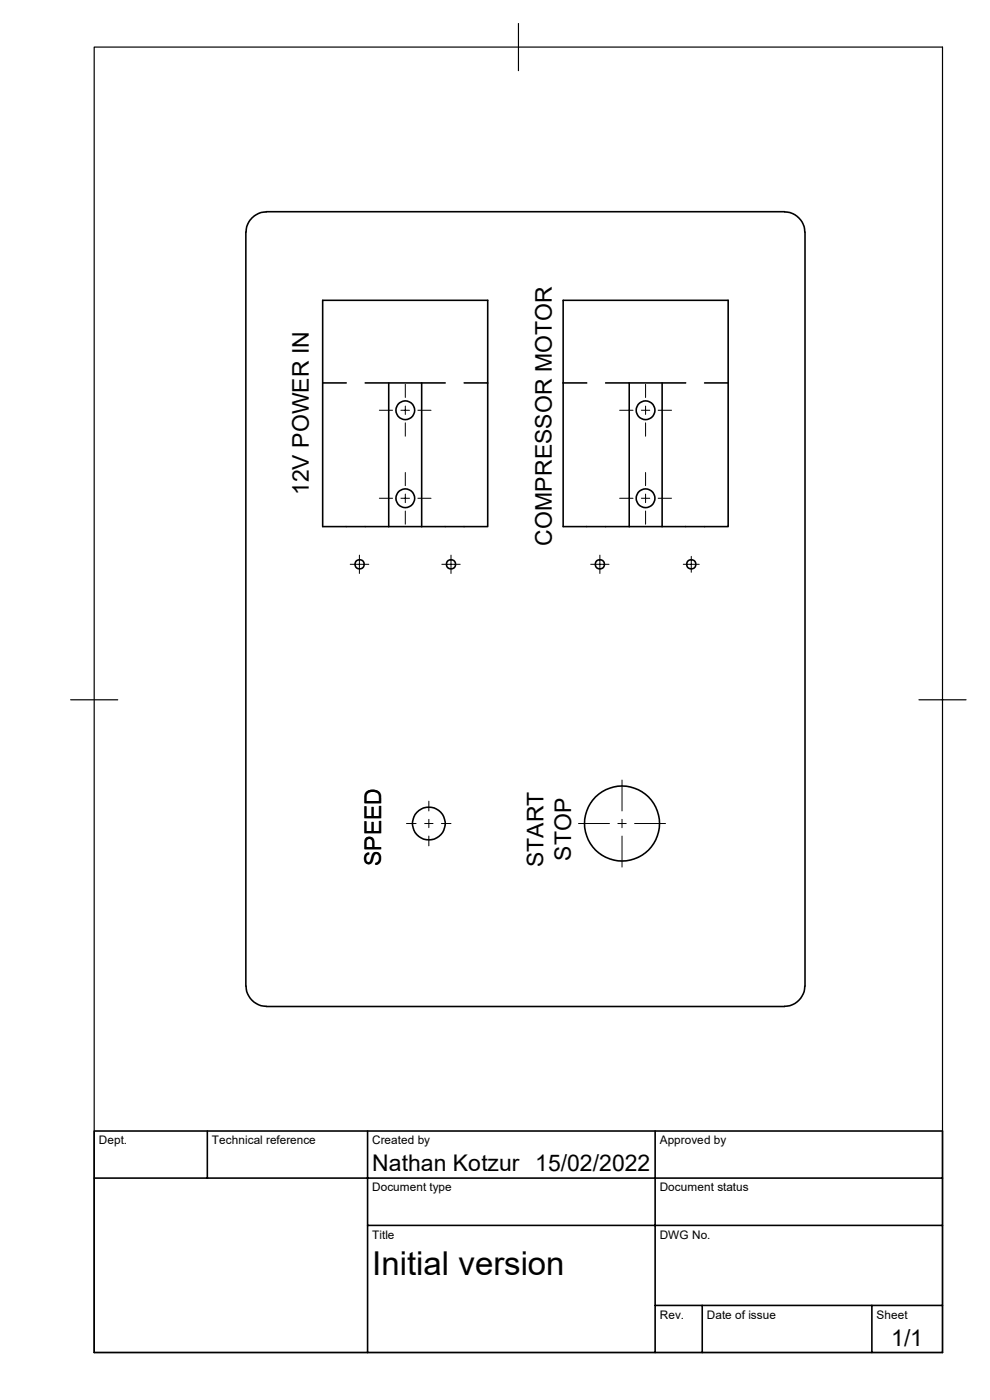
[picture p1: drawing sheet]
<svg xmlns="http://www.w3.org/2000/svg" width="210mm" height="297mm" viewBox="0 0 210 297" stroke-linecap="round" stroke-linejoin="round" font-family="sans-serif">
<g fill="none" stroke="#000" stroke-width=".34">
<path d="M52.2 49.2v160M56.5 44.9h110M56.5 45a4.3 4.3 0 0 0-4.3 4.2M166.5 45a4.3 4.3 0 0 1 4.2 4.2M170.8 49.2v160M68.5 81.2h4.9M77.5 81.2h16.9M82.5 81.2v30.5M89.5 81.2v30.5M98.5 81.2h5M119.5 81.2h5M128.5 81.2h17"/>
<path d="M133.5 81.2v30.5M140.5 81.2v30.5M149.5 81.2h5M82.5 111.7h-14v-48h35v48h-14M82.5 111.7h7M133.5 111.7h-14v-48h35v48h-14M133.5 111.7h7M52.2 209.2a4.3 4.3 0 0 0 4.3 4.3M56.5 213.5h110M170.7 209.2a4.3 4.3 0 0 1-4.2 4.3M20 239.9h179.9v47h-179.9zM44 239.9v10"/>
<path d="M78 239.9v47M139 239.9v47M20 249.9h179.9M78 260h121.9M139 276.9h60.9M149 276.9v10M185 276.9v10"/>
<circle cx="86" cy="87" r="1.98"/>
<circle cx="137" cy="87" r="1.98"/>
<circle cx="76.3" cy="119.7" r=".98"/>
<circle cx="86" cy="105.7" r="1.98"/>
<circle cx="95.7" cy="119.7" r=".98"/>
<circle cx="127.3" cy="119.7" r=".98"/>
<circle cx="137" cy="105.7" r="1.98"/>
<circle cx="146.7" cy="119.7" r=".98"/>
<circle cx="91" cy="174.7" r="3.5"/>
<circle cx="132" cy="174.7" r="8"/>
</g>
<path d="M20 10h179.9v276.9h-179.9zM110 5v10M15 148.5h10M194.9 148.5h10" fill="none" stroke="#000" stroke-width=".25"/>
<g fill="none" stroke="#000" stroke-width=".21">
<path d="M80.5 87h2.8M85 87h1.9M86 81.5v2.8M86 86.1v1.8M86 89.7v2.8M88.6 87h2.8M131.4 87h2.9M136.1 87h1.7M136.9 81.5v2.8M136.9 86.1v1.8M136.9 89.7v2.8M139.6 87h2.9"/>
<path d="M74.3 119.7h3.9M76.2 117.8v3.9M80.5 105.7h2.8M85 105.7h1.9M86 100.2v2.8M86 104.8v1.8M86 108.4v2.8M88.6 105.7h2.8M93.7 119.7h3.9M95.7 117.8v3.9M125.3 119.7h3.9M127.3 117.8v3.9"/>
<path d="M131.4 105.7h2.9M136.1 105.7h1.7M136.9 100.2v2.8M136.9 104.8v1.8M136.9 108.4v2.8M139.6 105.7h2.9M144.9 119.7h3.4M146.6 118v3.4M86.2 174.7h2.1M90.1 174.7h1.8M91 170v2M91 173.8v1.8"/>
<path d="M91 177.4v2.1M93.6 174.7h2.1M122.7 174.7h6.6M131.1 174.7h1.7M132 165.5v6.5M132 173.8v1.8M132 177.4v6.5M134.6 174.7h6.6"/>
</g>
<text font-size="7" x="79" y="270.5">Initial version</text>
<g font-size="4.9">
<text x="65.5" y="105.1" transform="rotate(-90 65.5 105.1)">12V POWER IN</text>
<text x="117.1" y="115.7" transform="rotate(-90 117.1 115.7)">COMPRESSOR MOTOR</text>
<text x="80.9" y="183.8" transform="rotate(-90 80.9 183.8)">SPEED</text>
<text x="115.3" y="184" transform="rotate(-90 115.3 184)">START</text>
<text x="121.2" y="182.6" transform="rotate(-90 121.2 182.6)">STOP</text>
<text x="79" y="248.5">Nathan Kotzur 15/02/2022</text>
<text x="189.1" y="285.6">1/1</text>
</g>
<g font-size="2.5">
<text x="21" y="242.7">Dept.</text>
<text x="45" y="242.7">Technical reference</text>
<text x="78.9" y="242.7">Created by</text>
<text x="140" y="242.7">Approved by</text>
<text x="79" y="252.8">Document type</text>
<text x="139.9" y="252.8">Document status</text>
<text x="79" y="262.8">Title</text>
<text x="139.9" y="262.8">DWG No.</text>
<text x="140" y="279.7">Rev.</text>
<text x="149.9" y="279.7">Date of issue</text>
<text x="186" y="279.7">Sheet</text>
</g>
</svg>
